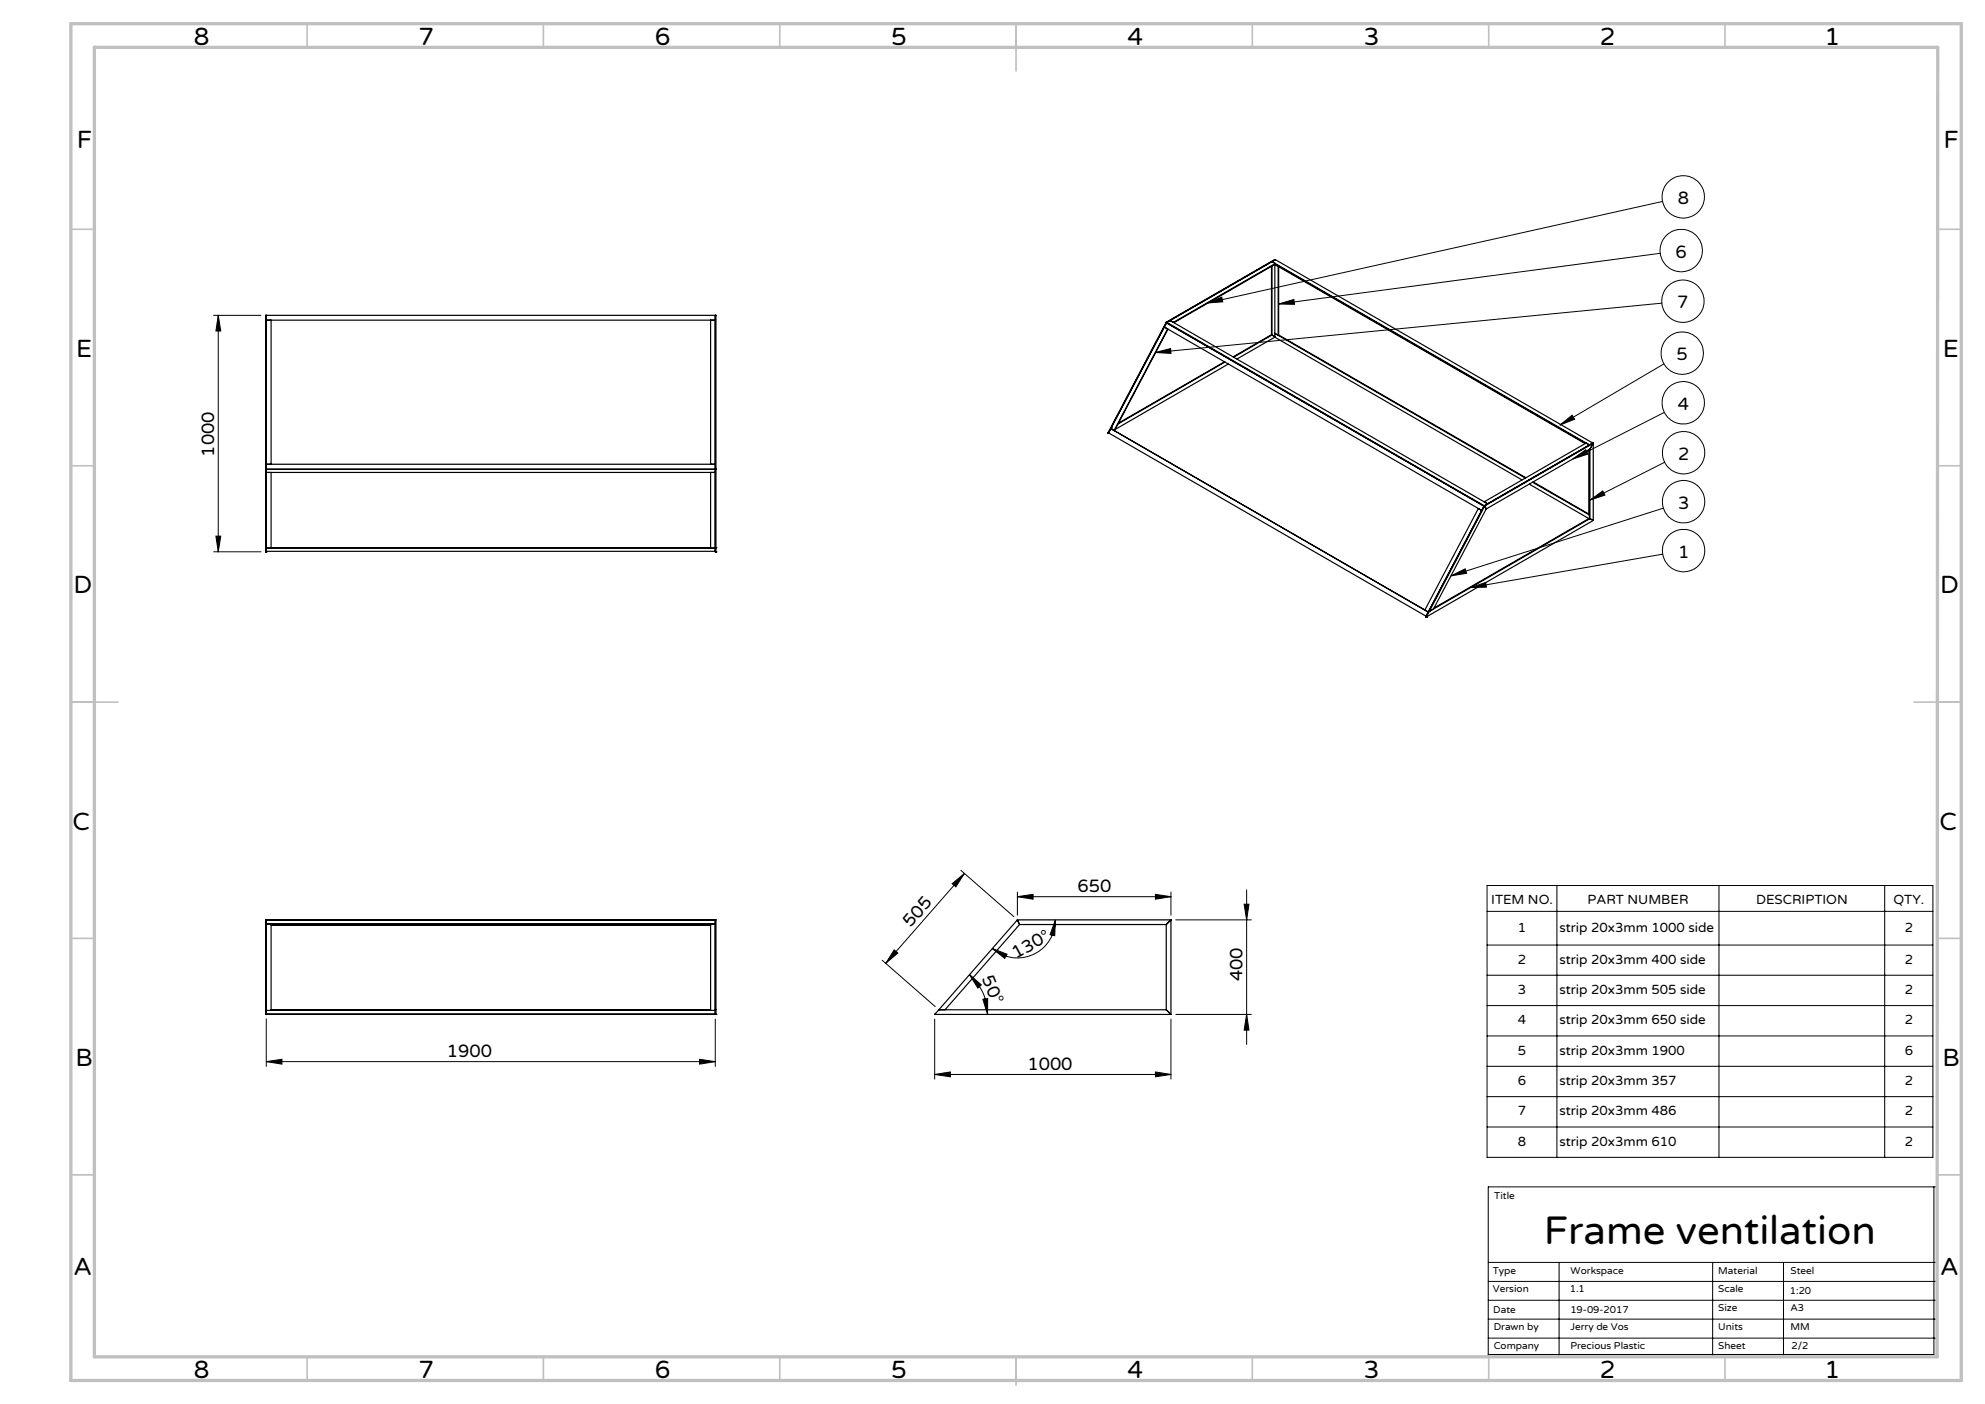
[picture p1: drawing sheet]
<svg xmlns="http://www.w3.org/2000/svg" width="420mm" height="297mm" viewBox="0 0 420 297" stroke-linecap="round" stroke-linejoin="round" font-family="sans-serif">
<!-- layer: Laag 1 -->
<g fill="none" stroke="#000" stroke-width=".21">
<path d="M351.3 53.6l-80.8 10.7M351.8 42.6l-96.4 21.5M45.2 66.7h10M46.2 66.7l.5 3.3h-1zM46.2 66.7v50M244.4 74.6l3.3-.9 .1 1.1zM255.4 64.1l3.1-1.2 .2 .9zM270.5 64.3l3.3-.9 .1 1zM351.6 64.1l-107.2 10.5M352.1 77l-22 12.9M330.1 89.9l2.5-2.1 .6 .9zM332.8 97.1l2.7-2 .5 1z"/>
<path d="M352.1 87.2l-19.3 9.9M352.2 97.8l-15.8 8M45.2 116.7h10M45.7 113.4h1l-.5 3.3zM336.4 105.8l2.7-1.9 .5 .8zM351.8 117.2l-40.6 7.1M352 107.5l-45 14.3M307 121.8l3-1.5 .3 1zM311.2 124.3l3.2-1.1 .1 1zM201.5 186.9l2.5-2.1-1.8 2.8zM203.3 184.1l11.2 9.8M204 184.8l-16.6 19"/>
<path d="M215.3 189.7l3.3-.5v1zM215.3 188.7v4.9M215.3 189.7h32.5M223.3 194.6l-.1 3.3-1-.2zM223.3 194.6a8 8 0 0 1-4.7 7.3 8 8 0 0 1-8.6-1.2M244.5 189.2l3.3 .5-3.3 .5zM247.8 188.7v4.9M248.8 194.6h16M263.2 191.3h1.1l-.5 3.3zM263.8 188.2v32.7M314.6 187.3h94.4v57.5h-94.4zM314.6 199.9h94.4"/>
<path d="M314.6 192.8h94.4M329.4 187.3v57.5M363.7 187.3v57.5M398.8 187.3v57.5M56.3 215.5v10.1M151.3 215.6v10M186.7 203.1l11.2 9.8M189.2 200.9l.8 .7-2.6 2.2zM197.8 215.6v12.7M205.1 206.2l2.5 2.1-.7 .7zM205.1 206.2a11 11 0 0 1 3.9 8.4M208 211.4l1-.2v3.4z"/>
<path d="M210 200.7l3.1 1.2-.5 .8zM247.8 215.6v12.7M248.8 214.6h16M263.8 214.6l.5 3.3h-1.1zM314.6 206.3h94.4M314.6 212.7h94.4M314.6 219.1h94.4M56.3 224.6l3.4-.5v1zM56.3 224.6h95M148 224.1l3.3 .5-3.3 .5zM197.8 227.3l3.3-.5v1zM197.8 227.3h50"/>
<path d="M244.5 226.8l3.3 .5-3.3 .5zM314.6 225.6h94.4M314.6 232h94.4M314.6 238.4h94.4M409.2 251.1v35.4h-94.3M314.9 267h95M314.9 271.1h95M314.9 275.1h95M314.9 279h95M329.9 267v20.1M362.4 267v20.1M377.4 267v20.1"/>
<path d="M314.9 283.1h95M315 287h94.9v-35.9h-95v36h95"/>
<circle cx="355.7" cy="53" r="4.5"/>
<circle cx="356.1" cy="41.7" r="4.5"/>
<circle cx="355.9" cy="74.7" r="4.5"/>
<circle cx="356.1" cy="63.7" r="4.5"/>
<circle cx="356.1" cy="85.2" r="4.5"/>
<circle cx="356.2" cy="95.8" r="4.5"/>
<circle cx="356.2" cy="106.1" r="4.5"/>
<circle cx="356.2" cy="116.5" r="4.5"/>
</g>
<g fill="none" stroke="#c0c0c0" stroke-width=".35">
<path d="M65 5v5M115 5v5M165 5v5M215 5v10M265 5v5M315 5v5M365 5v5M15 48.5h5M410 48.5h5M15 98.5h5M410 98.5h5M15 148.5h10"/>
<path d="M405 148.5h10M15 198.5h5M410 198.5h5M15 248.5h5M410 248.5h5M65 287v5M115 287v5M165 287v5M215 287v6M265 287v5M315 287v5M365 287v5"/>
</g>
<path d="M15 5h400v287h-400zM20 10h390l-.1 277h-389.9z" fill="none" stroke="#c0c0c0" stroke-width=".7"/>
<g fill="#000">
<path d="M45.7 113.4h1l-.5 3.3zM46.2 66.7l.5 3.3h-1z"/>
<path d="M311.2 124.3l3.2-1.1 .1 1zM307 121.8l3-1.5 .3 1zM336.4 105.8l2.7-1.9 .5 .8zM332.8 97.1l2.7-2 .5 1zM330.1 89.9l2.5-2.1 .6 .9zM244.4 74.6l3.3-.9 .1 1.1zM255.4 64.1l3.1-1.2 .2 .9zM270.5 64.3l3.3-.9 .1 1z"/>
<path d="M201.5 186.9l2.5-2.1-1.8 2.8zM189.2 200.9l.8 .7-2.6 2.2z"/>
<path d="M215.3 189.7l3.3-.5v1zM244.5 189.2l3.3 .5-3.3 .5z"/>
<path d="M263.2 191.3h1.1l-.5 3.3zM263.8 214.6l.5 3.3h-1.1z"/>
<path d="M208 211.4l1-.2v3.4zM205.1 206.2l2.5 2.1-.7 .7z"/>
<path d="M210 200.7l3.1 1.2-.5 .8zM223.3 194.6l-.1 3.3-1-.2z"/>
<path d="M56.3 224.6l3.4-.5v1zM148 224.1l3.3 .5-3.3 .5z"/>
<path d="M197.8 227.3l3.3-.5v1zM244.5 226.8l3.3 .5-3.3 .5z"/>
</g>
<g fill="none" stroke="#000" stroke-width=".25">
<path d="M269 56.3v14.5M269.1 55.3l.7 .4M269.1 55.3l67.2 38.8M269.1 56.3v14.6M269.7 55.9h.1M269.7 55.9l.7 .4v14.6M269.7 55.9v15.4M269.7 55.9l65.7 37.9M269.8 55.7l-21.5 12.5-.7-.4M269.8 54.9l-22.9 13.3M269.8 55.9l-21.4 12.4M269.8 55.7v.2"/>
<path d="M269.8 55.9l65.7 37.9M269.8 54.9l-.7 .4M269.8 54.9l67.2 38.8M269.8 54.9l-23 13.3M270.5 56.4v14.5M56.3 66.7v50M56.3 67.7h95M57.4 67.7v30.5M150.4 67.7v30.5M151.3 66.7v50M246.3 69.2l.8 .4-11.4 21.5M246.3 69.2l67.2 38.8"/>
<path d="M246.8 68.2h.1M246.8 68.2l-11.8 22.2M246.8 68.3l67.2 38.8-.5 .9M246.8 68.3l-.5 .9M246.9 68.2l-.1 .1M246.9 68.2l-11.9 22.5M246.9 68.2l67.1 38.8M247.1 69.6l-11.4 21.5M247.6 67.8l-.7 .4M247.6 67.8l67.1 38.8M259.1 76.5l-22.4 13M259.2 76.6l-22.6 13.1"/>
<path d="M259.9 77l-23.9 13.8M269 70.8l.1 .1M269 70.8l-8.1 4.7M269.1 70.9l.6 .3M269.1 70.9l-8.1 4.7M269.7 71.3l52.4 30.2M269.7 71.3l-8 4.6M270.4 70.9l-.7-.4 53.1 30.6M270.5 70.9h-.1M270.5 70.9l52.4 30.2M56.2 99.2h95.3M56.3 98.2h95"/>
<path d="M56.3 99.9h95M56.3 99.3h95M57.4 99.9v16.1M150.4 99.9v16.1M234.4 91.6h.1M234.4 91.6l.1 .1M234.5 91.7h.1M234.6 91.6l-.1 .1M235 90.7h.1M235 90.4h.1M235 90.7l.7 .4M235 90.7l67.2 38.8"/>
<path d="M235 90.7l-.4 .9 67.1 38.7 .5-.8M235 90.4l-.6 1.2M235 90.4l.1 .1M235.1 90.5h.1M235.1 90.5l-.6 1.2M336.2 95.1v13.8h.1l-12-6.9M336.3 94.1l-.7-.4-21.6 12.4 .7 .5M336.3 95.1v14.5M336.4 95l-21.9 12.7M336.4 95v14.7M337 93.7l-23 13.3M337 93.7l-.7 .4"/>
<path d="M337 93.7l.1 .1M337.1 93.8l-.7 1.2M337.1 93.8l-23 13.2M337.1 93.8v16.3M56.2 116.7h.1M56.2 115.8h.1M56.2 116.7v-50h95.3v50M56.3 116.7h.1M56.3 115.8h.1M56.3 116h95M56.3 116.6h95M57.4 115.8h93"/>
<path d="M151.3 116.7h.1M151.3 115.8h.1M151.3 115.8h.2M151.3 116.7h.2M151.5 116.7h.1M151.5 115.8h.1M313.5 108l-.7-.4-11.3 21.4 .7 .5M314 107l-11.7 22.3M314 107h.1M314.1 107l.4 .7M314.1 107l-11.7 22.4M314.5 107.7l-11.2 21.1-.9 .6"/>
<path d="M314.7 106.6l-.7 .4M323.6 102.4l12.6 7.3M324.4 101.9l11.8 6.9M336.3 109.6l.1 .1M336.3 109.6l-32.9 19M336.4 109.7l.7 .4M336.4 109.7l-34 19.7M337.1 110.1l-35.3 20.4M301.7 130.5h.1M301.8 130.5h.1M302.3 129.3h.1M302.3 129.3l-.6 1.2"/>
<path d="M302.3 129.3l.1 .1M302.4 129.4l-.6 1.1M56.3 195.4h95M56.3 194.6v20M56.3 194.7h95M57.4 195.4v18.3M57.4 195.8h93M57.4 195.5h93M150.4 195.4v18.3M151.3 194.6v20M215.3 194.6h32.5M215.3 194.6l.4 1"/>
<path d="M215.3 194.6l-16.7 19M215.7 195.6h31.1M215.7 195.6l-15.7 18M246.8 195.6v18M247.8 194.6l-1 1M247.8 194.6v20M56.2 214.6h.1M56.2 213.6h.1M56.2 214.6v-20h95.3v20M56.2 214.6h95.3M56.3 214.6h.1M56.3 214.5h95"/>
<path d="M56.3 213.7h95M57.4 213.6h93M151.3 214.6h.1M151.3 213.6h.2M151.5 214.6h.1M197.8 214.6h.1M197.8 214.6h50M198.6 213.6h48.2M198.6 213.6l-.8 1M246.8 213.6l1 1"/>
</g>
<text font-size="8.5" x="326.7" y="263.1">Frame ventilation</text>
<g font-size="5.3">
<text x="41" y="9.5">8</text>
<text x="88.5" y="9.5">7</text>
<text x="138.5" y="9.5">6</text>
<text x="188.5" y="9.5">5</text>
<text x="238.5" y="9.5">4</text>
<text x="288.5" y="9.5">3</text>
<text x="338.5" y="9.5">2</text>
<text x="386" y="9.5">1</text>
<text x="16.2" y="31.3">F</text>
<text x="411.2" y="31.3">F</text>
<text x="16.1" y="75.5">E</text>
<text x="411.1" y="75.5">E</text>
<text x="15.5" y="125.5">D</text>
<text x="410.5" y="125.5">D</text>
<text x="15.4" y="175.5">C</text>
<text x="410.4" y="175.5">C</text>
<text x="16" y="225.5">B</text>
<text x="411" y="225.5">B</text>
<text x="15.5" y="269.8">A</text>
<text x="410.5" y="269.8">A</text>
<text x="41" y="291.5">8</text>
<text x="88.5" y="291.5">7</text>
<text x="138.5" y="291.5">6</text>
<text x="188.5" y="291.5">5</text>
<text x="238.5" y="291.5">4</text>
<text x="288.5" y="291.5">3</text>
<text x="338.5" y="291.5">2</text>
<text x="386" y="291.5">1</text>
</g>
<g font-size="3.8">
<text x="355" y="43.2">8</text>
<text x="354.5" y="54.5">6</text>
<text x="354.9" y="65.2">7</text>
<text x="354.8" y="76.2">5</text>
<text x="355" y="86.7">4</text>
<text x="45.3" y="96.6" transform="rotate(-90 45.3 96.6)">1000</text>
<text x="355" y="97.3">2</text>
<text x="355" y="107.6">3</text>
<text x="355" y="118">1</text>
<text x="228" y="188.8">650</text>
<text x="192.7" y="196.4" transform="rotate(-49 192.7 196.4)">505</text>
<text x="214.9" y="202.9" transform="rotate(-29 214.9 202.9)">130°</text>
<text x="207.7" y="207" transform="rotate(67 207.7 207)">50°</text>
<text x="262.9" y="207.6" transform="rotate(-90 262.9 207.6)">400</text>
<text x="94.5" y="223.7">1900</text>
<text x="217.4" y="226.4">1000</text>
</g>
<g font-size="2.8">
<text x="315.5" y="191.1">ITEM NO.</text>
<text x="335.9" y="191.1">PART NUMBER</text>
<text x="371.6" y="191.1">DESCRIPTION</text>
<text x="400.6" y="191.1">QTY.</text>
<text x="321.2" y="197.1">1</text>
<text x="329.9" y="197.1">strip 20x3mm 1000 side</text>
<text x="403" y="197.1">2</text>
<text x="321.2" y="203.8">2</text>
<text x="329.9" y="203.8">strip 20x3mm 400 side</text>
<text x="403" y="203.8">2</text>
<text x="321.2" y="210.2">3</text>
<text x="329.9" y="210.2">strip 20x3mm 505 side</text>
<text x="403" y="210.2">2</text>
<text x="321.2" y="216.7">4</text>
<text x="329.9" y="216.7">strip 20x3mm 650 side</text>
<text x="403" y="216.7">2</text>
<text x="321.2" y="223.1">5</text>
<text x="329.9" y="223.1">strip 20x3mm 1900</text>
<text x="403" y="223.1">6</text>
<text x="321.2" y="229.5">6</text>
<text x="329.9" y="229.5">strip 20x3mm 357</text>
<text x="403" y="229.5">2</text>
<text x="321.2" y="235.9">7</text>
<text x="329.9" y="235.9">strip 20x3mm 486</text>
<text x="403" y="235.9">2</text>
<text x="321.2" y="242.3">8</text>
<text x="329.9" y="242.3">strip 20x3mm 610</text>
<text x="403" y="242.3">2</text>
</g>
<g font-size="2.1">
<text x="316.2" y="253.6">Title</text>
<text x="315.9" y="269.4">Type</text>
<text x="332.3" y="269.4">Workspace</text>
<text x="363.6" y="269.4">Material</text>
<text x="378.9" y="269.4">Steel</text>
<text x="315.9" y="273.3">Version</text>
<text x="332.1" y="273.3">1.1</text>
<text x="363.6" y="273.3">Scale</text>
<text x="378.7" y="273.7">1:20</text>
<text x="316" y="277.8">Date</text>
<text x="316" y="281.4">Drawn by</text>
<text x="332.3" y="277.8">19-09-2017</text>
<text x="332.3" y="281.3">Jerry de Vos</text>
<text x="363.6" y="281.4">Units</text>
<text x="363.6" y="277.3">Size</text>
<text x="378.8" y="281.4">MM</text>
<text x="378.8" y="277.3">A3</text>
<text x="316" y="285.3">Company</text>
<text x="332.3" y="285.3">Precious Plastic</text>
<text x="363.6" y="285.3">Sheet</text>
<text x="379.1" y="285.3">2/2</text>
</g>
</svg>
